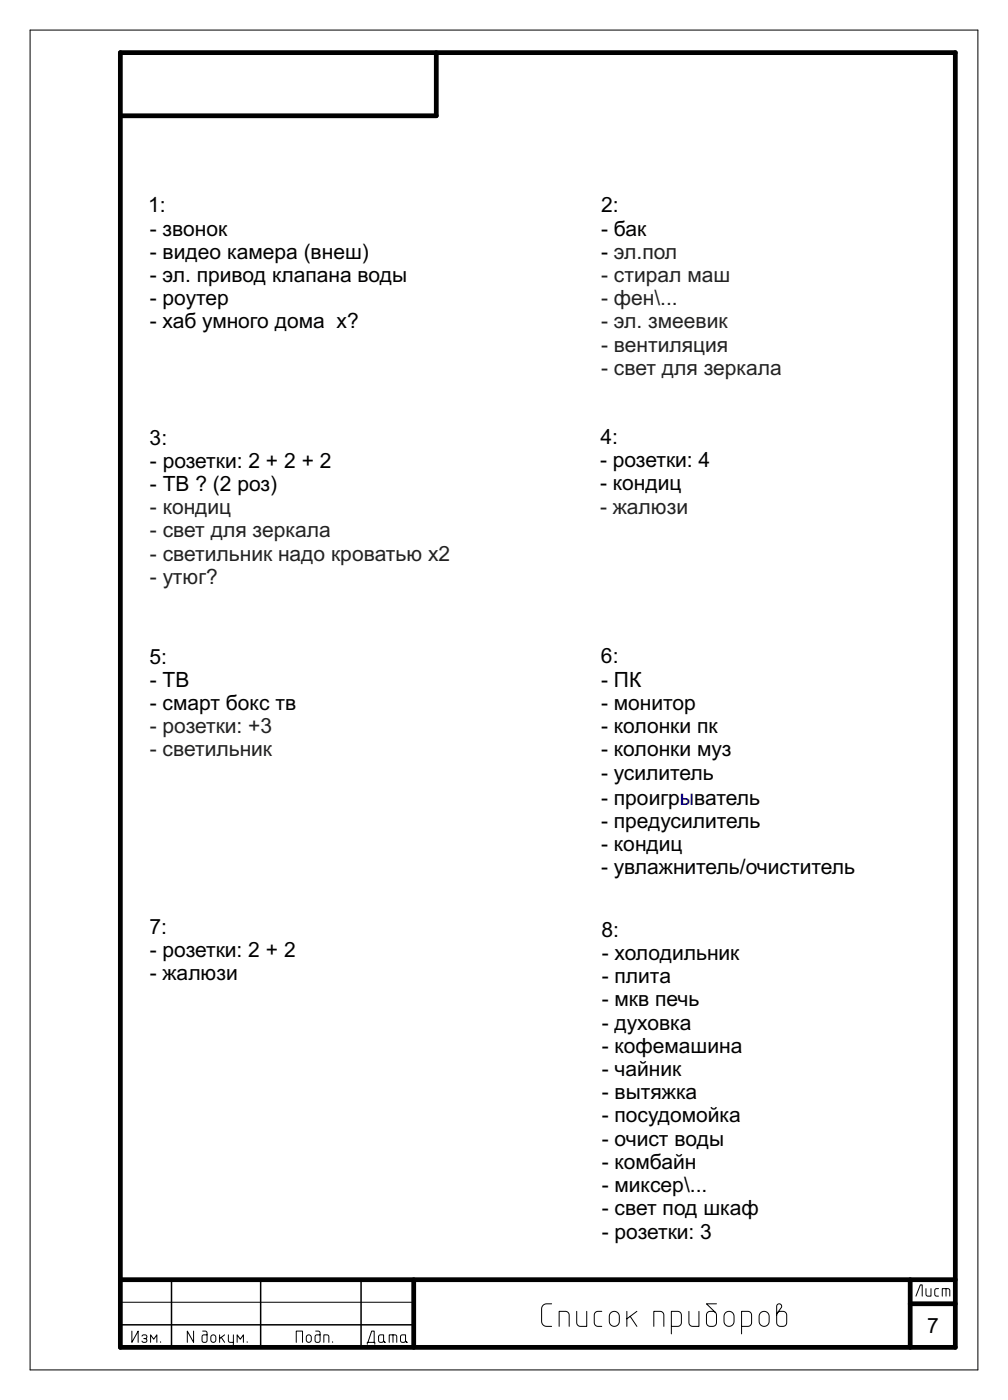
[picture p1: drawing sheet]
<svg xmlns="http://www.w3.org/2000/svg" width="335mm" height="466mm" viewBox="0 0 335 466" stroke-linecap="round" stroke-linejoin="round" font-family="sans-serif">
<g fill="none" stroke="#000" stroke-width=".33">
<path d="M10 10h315.1v445.7h-315.1zM40 433.2h97.6M183.4 433.7l-2.3 .1-.7 .5-.3 1v4.2l.2 .8 1 .8 2.1 .1M191.7 436.2l.1 4.1 .4 .6 .8 .3h2.1v-5M200.1 436.2l-1.8 .1-.5 .4-.2 .7 .1 3.1 .8 .6 1.6 .1M203.1 436.7a1.67 1.67 0 0 1 1.8-.4 1.67 1.67 0 0 1 1 1.5v1.7a1.67 1.67 0 0 1-1.7 1.7 1.67 1.67 0 0 1-1.6-1.7v-1.9zM208.4 436.2v5M209.5 437.8l2.2 3.4M211.7 436.2l-3.3 2.5M229 436.2l.1 4.1 .4 .6 .8 .3h2.1v-5M235.3 436.5l.7-.3h1.1l.6 .2 .4 .5 .1 3.2-.2 .6-.6 .4h-1.6l-.8-.7-.1-3zM238.2 433.7h-3.3l2.9 2.8"/>
<path d="M241.2 436.7a1.67 1.67 0 0 1 1.8-.4 1.67 1.67 0 0 1 1.1 1.5v1.7a1.67 1.67 0 0 1-1.7 1.7 1.67 1.67 0 0 1-1.7-1.7v-1.9zM252.9 436.7a1.67 1.67 0 0 1 1.8-.4 1.67 1.67 0 0 1 1 1.5v1.7a1.67 1.67 0 0 1-1.6 1.7 1.67 1.67 0 0 1-1.7-1.7v-1.9zM258.5 436.7l1.3-1.8a.83 .83 0 0 0-.5-1.2 .83 .83 0 0 0-1.1 .8l.1 5.9 .4 .5 .6 .3h1.2l.7-.4 .3-.7 .1-2.7-.4-.9-.7-.3h-1.4l-.6 .5-.3 .7M304.5 431.1l1.5-3.7h.6v3.7M307.9 428.6v2l.6 .5h1v-2.5M312 428.6l-.8 .1-.4 .5 .1 1.6 1.1 .3M313.3 431.1v-2.5l2.3 .2 .2 2.3M314.5 428.6v2.5M43.8 442.7v3.8l2.1-3.8v3.8M47.2 444.4l.4-.4h.6a.63 .63 0 0 1 .6 .6 .63 .63 0 0 1-.6 .6 .63 .63 0 0 1 .6 .7 .63 .63 0 0 1-.6 .6l-.7-.1-.3-.3M47.8 445.2h.4M50.1 446.5v-2.5l1 1.5 1.1-1.5v2.5"/>
<path d="M53.4 446.3v.2M64.4 442.7v3.8l-2.1-3.8v3.8M67.4 442.7l1.1 .1 .3 .6v2.7l-.5 .4-.7-.1-.4-.4v-1.6l.5-.4h1.1M70.3 444.2l.6-.2 .6 .2 .3 1.5a.83 .83 0 0 1-.9 .8 .83 .83 0 0 1-.8-.8zM73 444v2.5M73.6 444.8l1.1 1.7M74.7 444l-1.7 1.2M75.9 444l.1 2.2 .4 .3h1.2M77.6 444l-.1 3.4-.4 .3h-1M78.8 446.5v-2.5l1.1 1.5 1-1.5v2.5M82.2 446.3v.2M98.5 446.5v-3.8h2.1v3.8"/>
<path d="M102.1 444.2l.6-.2 .6 .2 .2 1.5a.83 .83 0 0 1-.8 .8 .83 .83 0 0 1-.9-.8zM105 442.7l1 .1 .4 .6v2.7l-.5 .4-.8-.1-.3-.4v-1.6l.5-.4h1.1M107.7 446.5v-2.5h1.1l.4 .3 .1 2.2M110.6 446.3v.2M122.1 447.1v-.6h2.5v.6M122.3 446.5l1.3-3.8h.8v3.8M126.1 444.2l1.4-.2v2l-.4 .4-.7 .1-.5-.4zM127.5 445.9l.2 .4 .5 .2M129.4 446.5v-2.5l2.3 .2 .2 2.3M130.7 444v2.5M133.3 444.2l1.5-.2v2l-.4 .4-.7 .1-.5-.4zM134.8 445.9l.2 .4 .5 .2"/>
<path d="M185.9 441.2v-5h2.4l.8 .6 .1 4.4M217.4 441.2v-5h2.4l.7 .6 .2 4.4M223.2 441.2l2.4-.1 .8-.6 .1-3.2-.6-1-2.7-.1v7.5M246.6 441.2l2.4-.1 .7-.6 .2-3.2-.6-1-2.7-.1v7.5"/>
</g>
<path d="M40 17.5h277.6v430.7h-277.6zM145.1 17.5v21h-105.1M40 425.7h277.6M137.6 425.7v22.5M302.6 425.7v22.5M302.6 433.7h15" fill="none" stroke="#000" stroke-width="1.6"/>
<path d="M57 425.7v22.5M86.7 425.7v22.5M120 425.7v22.5M40 440.7h97.6" fill="none" stroke="#000" stroke-width=".5"/>
<g font-size="7">
<text x="49.3" y="70.6">1:</text>
<text x="199.9" y="70.6">2:</text>
<text x="49.8" y="78.4">- звонок</text>
<text x="199.9" y="78.4">- бак</text>
<text x="49.8" y="86.1">- видео камера (внеш)</text>
<text x="199.9" y="86.1">- эл.пол</text>
<text x="49.8" y="93.8">- эл. привод клапана воды</text>
<text x="49.8" y="101.5">- роутер</text>
<text x="49.8" y="109.3">- хаб умного дома х?</text>
<text x="49.8" y="147.9">3:</text>
<text x="199.6" y="147.7">4:</text>
<text x="49.8" y="155.6">- розетки: 2 + 2 + 2</text>
<text x="199.5" y="155.4">- розетки: 4</text>
<text x="49.8" y="163.3">- ТВ ? (2 роз)</text>
<text x="199.5" y="163.1">- кондиц</text>
<text x="49.7" y="220.7">5:</text>
<text x="199.8" y="220.7">6:</text>
<text x="49.8" y="228.4">- ТВ</text>
<text x="199.9" y="228.4">- ПК</text>
<text x="49.8" y="236.1">- смарт бокс тв</text>
<text x="199.9" y="236.1">- монитор</text>
<text x="199.9" y="243.8">- колонки пк</text>
<text x="199.9" y="251.6">- колонки муз</text>
<text x="199.9" y="259.3">- усилитель</text>
<text x="199.9" y="267.6">- проигрыватель</text>
<text x="199.9" y="275.3">- предусилитель</text>
<text x="199.9" y="283.1">- кондиц</text>
<text x="199.9" y="290.8">- увлажнитель/очиститель</text>
<text x="49.7" y="310.6">7:</text>
<text x="200" y="311.6">8:</text>
<text x="49.8" y="318.4">- розетки: 2 + 2</text>
<text x="200.1" y="319.3">- холодильник</text>
<text x="49.8" y="326.1">- жалюзи</text>
<text x="200.1" y="327">- плита</text>
<text x="200.1" y="334.7">- мкв печь</text>
<text x="200.1" y="342.5">- духовка</text>
<text x="200.1" y="350.2">- кофемашина</text>
<text x="200.1" y="357.9">- чайник</text>
<text x="200.1" y="365.6">- вытяжка</text>
<text x="200.1" y="373.4">- посудомойка</text>
<text x="200.1" y="381.1">- очист воды</text>
<text x="200.1" y="388.8">- комбайн</text>
<text x="200.1" y="396.5">- миксер\...</text>
<text x="200.1" y="404.2">- свет под шкаф</text>
<text x="200.1" y="412">- розетки: 3</text>
<text x="308.2" y="443.3">7</text>
</g>
<g font-size="7" fill="#222">
<text x="199.9" y="93.8">- стирал маш</text>
<text x="199.9" y="101.5">- фен\...</text>
<text x="199.9" y="109.3">- эл. змеевик</text>
<text x="199.9" y="117">- вентиляция</text>
<text x="199.9" y="124.7">- свет для зеркала</text>
<text x="49.8" y="171.1">- кондиц</text>
<text x="199.5" y="170.9">- жалюзи</text>
<text x="49.8" y="178.8">- свет для зеркала</text>
<text x="49.8" y="186.5">- светильник надо кроватью х2</text>
<text x="49.8" y="194.2">- утюг?</text>
<text x="49.8" y="243.9">- розетки: +3</text>
<text x="49.8" y="251.6">- светильник</text>
</g>
</svg>
